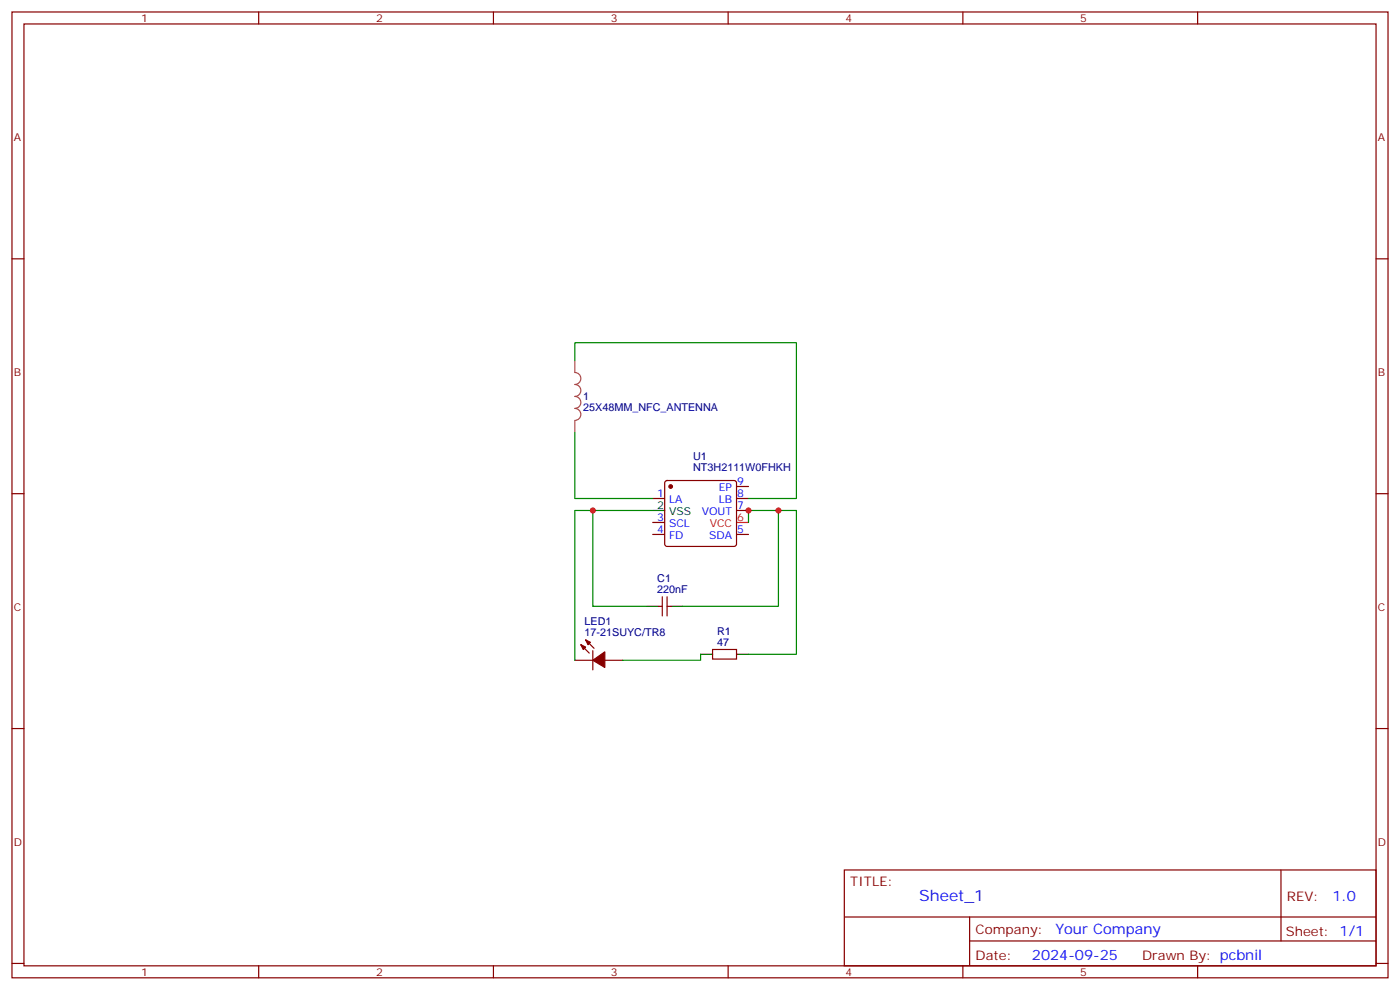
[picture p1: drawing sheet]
<svg xmlns="http://www.w3.org/2000/svg" width="412mm" height="292mm" viewBox="0 0 412 292" stroke-linecap="round" stroke-linejoin="round" font-family="sans-serif">
<g fill="none" stroke="#870000" stroke-width=".35">
<path d="M3.5 3.5h405.4v284.4h-405.4zM7.1 7.1h398.2v277.2h-398.2zM76.2 3.5v3.6M145.3 3.5v3.6M214.5 3.5v3.6M283.6 3.5v3.6M352.8 3.5v3.6M3.5 76.2h3.6M405.3 76.2h3.6M3.5 145.3h3.6M192.3 146.8h3.5M192.3 157.3h3.5"/>
<path d="M192.3 153.8h3.5M196 141.7l.5-.2h19.8l.5 .2 .2 .5v18l-.3 .5-.4 .2h-19.8l-.5-.3-.2-.4v-18zM217 143.2h3.5M217 146.8h3.5M217 150.3h3.5M217 157.3h3.5M405.3 145.3h3.6M194 178.5h1.1M195.1 175.7v5.6M196.5 175.7v5.6M196.5 178.5h1.1M169.3 194.4h5.3"/>
<path d="M171.1 189.8l2.5 2.5M172.5 188.4l2.5 2.5M174.6 191.6v5.6M178.2 194.4h5.2M209.9 191.2h7.1v2.8h-7.1zM3.5 214.5h3.6M405.3 214.5h3.6M248.7 256.1h156.6v28.2h-156.6zM377.3 256.1v20.9M248.7 270h156.5M285.6 277h119.6M285.6 270v14.1"/>
<path d="M3.5 283.6h3.6M76.2 284.3v3.6M145.3 284.3v3.6M214.5 284.3v3.6M283.6 284.3v3.6M352.8 284.3v3.6M405.3 283.6h3.6"/>
</g>
<path d="M217 153.8h3.5" fill="none" stroke="#f00" stroke-width=".35"/>
<path d="M192.3 150.3h3.5M190.5 178.5h3.5M197.6 178.5h3.5M206.4 192.6h3.5M217 192.6h3.5" fill="none" stroke="#000" stroke-width=".35"/>
<g fill="#870000" stroke="#870000" stroke-width=".35">
<path d="M171.1 189.8l1.4 .7-.7 .7z"/>
<path d="M172.5 188.4l1.4 .7-.7 .7z"/>
<path d="M174.6 194.4l3.6-2.5v4.6z"/>
<circle cx="197.6" cy="143.2" r=".53"/>
</g>
<path d="M169.3 106.2v-5.3h65.3v45.9h-14.1M169.3 127.4v19.4h23M174.6 150.3h-5.3v44.1M192.3 150.3h-17.7v28.2h15.9M220.5 153.8v-3.5h8.8v28.2h-28.2M229.3 150.3h5.3v42.3h-14.1M206.4 192.6v1.8h-23" fill="none" stroke="#008700" stroke-width=".35"/>
<path d="M169.3 106.2v3.5a1.76 1.76 0 0 1 1.8 1.7 1.76 1.76 0 0 1-1.8 1.8 1.76 1.76 0 0 1 1.8 1.7 1.76 1.76 0 0 1-1.8 1.8 1.76 1.76 0 0 1 1.8 1.8 1.76 1.76 0 0 1-1.8 1.7 1.76 1.76 0 0 1 1.8 1.8 1.76 1.76 0 0 1-1.8 1.8M169.3 123.9v3.5" fill="none" stroke="#a64a4a" stroke-width=".35"/>
<g fill="#c00">
<circle cx="220.5" cy="150.3" r=".88"/>
<circle cx="229.3" cy="150.3" r=".88"/>
<circle cx="174.6" cy="150.3" r=".88"/>
</g>
<text font-size="4.6" fill="#00f" x="270.8" y="265.1">Sheet_1</text>
<g font-size="4.2" fill="#00f">
<text x="392.5" y="265.4">1.0</text>
<text x="310.9" y="274.9">Your Company</text>
<text x="304" y="282.7">2024-09-25</text>
</g>
<g font-size="3.9" fill="#800">
<text x="250.5" y="260.7">TITLE:</text>
<text x="379.1" y="265.4">REV:</text>
<text x="287.4" y="274.9">Company:</text>
<text x="378.7" y="275.5">Sheet: 1/1</text>
<text x="287.4" y="282.6">Date:</text>
<text x="336.4" y="282.7">Drawn By: pcbnil</text>
</g>
<g font-size="3.2" fill="#800">
<text x="41.6" y="6.5">1</text>
<text x="110.8" y="6.5">2</text>
<text x="179.9" y="6.5">3</text>
<text x="249.1" y="6.5">4</text>
<text x="318.2" y="6.5">5</text>
<text x="4.1" y="41.6">A</text>
<text x="405.9" y="41.6">A</text>
<text x="4.1" y="110.8">B</text>
<text x="405.9" y="110.8">B</text>
<text x="4.1" y="179.9">C</text>
<text x="405.9" y="179.9">C</text>
<text x="4.1" y="249.1">D</text>
<text x="405.9" y="249.1">D</text>
<text x="41.6" y="287.3">1</text>
<text x="110.8" y="287.3">2</text>
<text x="179.9" y="287.3">3</text>
<text x="249.1" y="287.3">4</text>
<text x="318.2" y="287.3">5</text>
</g>
<g font-size="3.2" fill="#000080">
<text x="171.8" y="117.9">1</text>
<text x="171.8" y="121.1">25X48MM_NFC_ANTENNA</text>
<text x="204.2" y="135.4">U1</text>
<text x="204.2" y="138.7">NT3H2111W0FHKH</text>
<text x="193.6" y="171.3">C1</text>
<text x="193.6" y="174.6">220nF</text>
<text x="172.2" y="184">LED1</text>
<text x="172.2" y="187.3">17-21SUYC/TR8</text>
<text x="211.3" y="190.1">47</text>
<text x="211.3" y="186.8">R1</text>
</g>
<g font-size="3.2" fill="#00f">
<text x="217.1" y="142.9">9</text>
<text x="193.6" y="146.4">1</text>
<text x="197.1" y="148.2">LA</text>
<text x="211.7" y="148.2">LB</text>
<text x="211.7" y="144.6">EP</text>
<text x="217.1" y="146.4">8</text>
<text x="217.1" y="149.9">7</text>
<text x="193.6" y="153.5">3</text>
<text x="197.1" y="155.2">SCL</text>
<text x="206.7" y="151.7">VOUT</text>
<text x="193.6" y="157">4</text>
<text x="197.1" y="158.8">FD</text>
<text x="208.9" y="158.8">SDA</text>
<text x="217.1" y="157">5</text>
</g>
<g font-size="3.2">
<text x="193.6" y="149.9">2</text>
<text x="197.1" y="151.7">VSS</text>
</g>
<g font-size="3.2" fill="#f00">
<text x="209.1" y="155.2">VCC</text>
<text x="217.1" y="153.5">6</text>
</g>
</svg>
